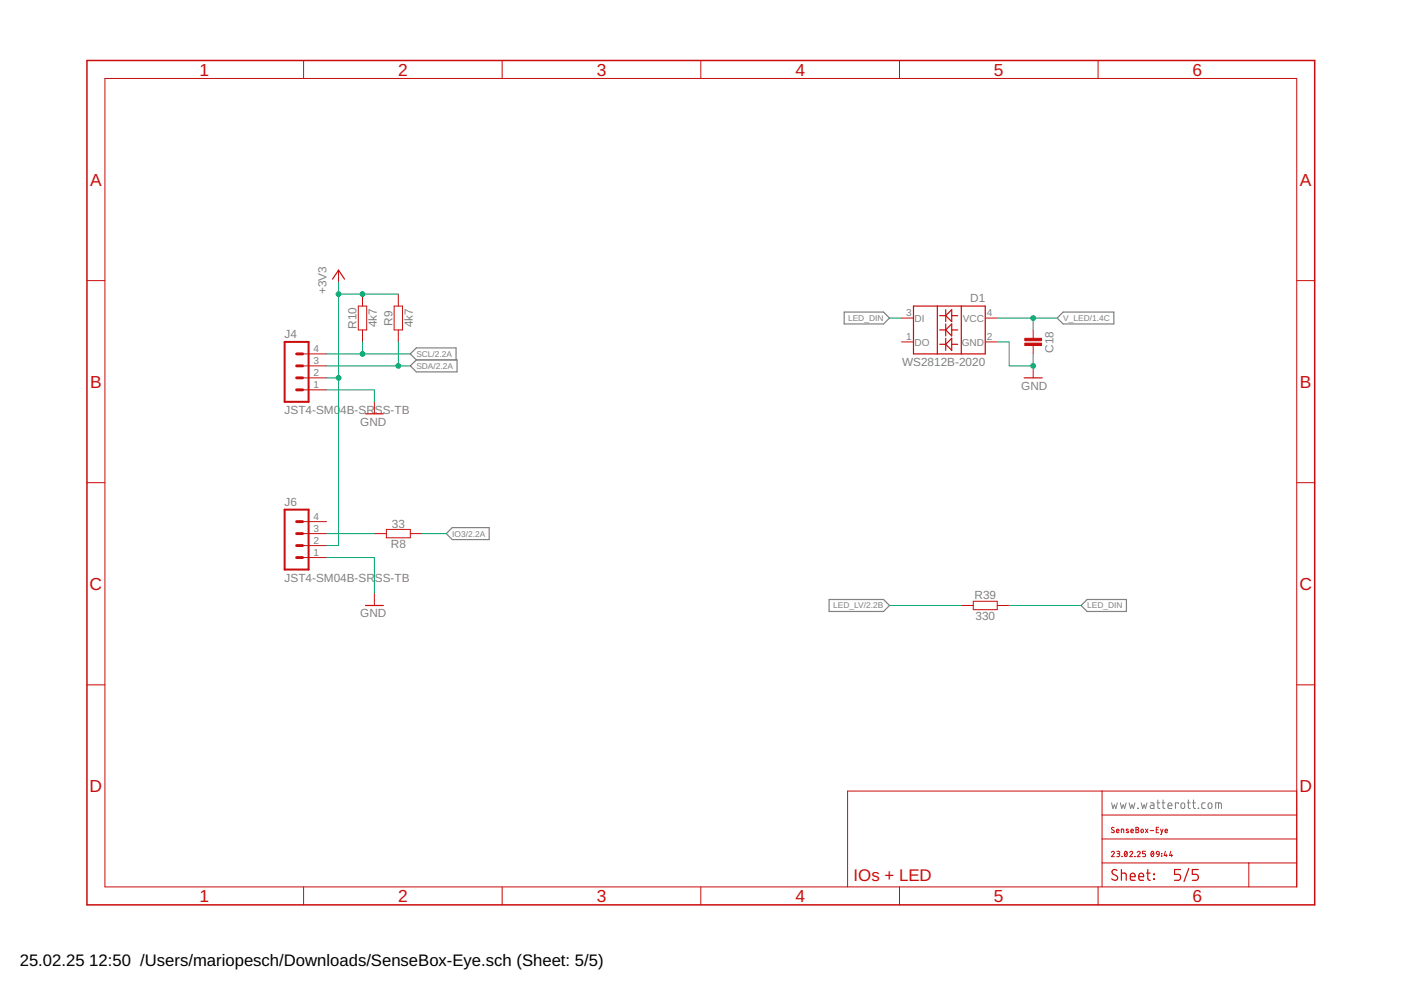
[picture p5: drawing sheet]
<svg xmlns="http://www.w3.org/2000/svg" width="297mm" height="210mm" viewBox="0 0 297 210" stroke-linecap="round" stroke-linejoin="round" font-family="sans-serif">
<g fill="none" stroke="#808080" stroke-width=".21">
<path d="M235.7 170.2l.3 1.2 .3-.8 .3 .8 .3-1.2M237.5 170.2l.3 1.2 .3-.8 .3 .8 .4-1.2M239.4 170.2l.3 1.2 .3-.8 .3 .8 .3-1.2M241.2 171.3l.1 .1zM242 170.2l.3 1.2 .3-.8 .3 .8 .3-1.2M243.9 170.2h.6l.1 .2 .1 1h-.5a.35 .35 0 0 1-.4-.3 .35 .35 0 0 1 .4-.4h.5M245.3 170.2h.6M245.5 169.6v1.7l.4 .1M246.4 170.2h.6M246.6 169.6v1.7l.4 .1M247.6 170.8h.9a.43 .43 0 0 0-.3-.6 .43 .43 0 0 0-.6 .4l.1 .7 .8 .1M249.8 170.4v-.2h-.6v1.2"/>
<path d="M250.5 170.3h.6l.1 .7a.4 .4 0 0 1-.4 .4 .4 .4 0 0 1-.4-.4zM251.8 170.2h.5M251.9 169.6l.1 1.7 .3 .1M252.9 170.2h.6M253 169.6v1.5l.2 .3h.3M254 171.3l.1 .1zM255.5 170.2h-.5l-.2 .3 .1 .8 .6 .1M256.3 170.3h.5l.2 .7a.41 .41 0 0 1-.4 .4 .41 .41 0 0 1-.5-.4zM257.7 171.4v-1.2l1.2 .1 .1 1.1M258.4 170.2v1.2"/>
</g>
<path d="M87 77.6l1.3-1.3h8.6v2.5h-8.6zM88.3 76.3l-1.3-1.3 1.3-1.2h8.4v2.5M179 66.2h8.3l1.3 1.2-1.3 1.3h-8.3zM225.4 66.2h10.8v2.5h-10.8l-1.3-1.3zM94.6 113.1l1.3-1.2h7.8v2.5h-7.8zM175.8 127.1h11.5l1.3 1.3-1.3 1.2h-11.5zM229.2 128.4l1.3-1.3h8.3v2.5h-8.3z" fill="none" stroke="#808080" stroke-width=".25"/>
<g fill="none" stroke="#c90d0c" stroke-width=".21">
<path d="M22.2 16.6h252.7v171.4h-252.7zM64.4 12.8v3.8M106.5 12.8v3.8M148.6 12.8v3.8M190.7 12.8v3.8M232.8 12.8v3.8M18.4 59.5h3.8M71.8 57.3v2.5M274.9 59.5h3.8M64.2 77.6h5M64.2 75h5M76 64.9h1.7v5.1h-1.7z"/>
<path d="M76.9 62.4v2.5M76.9 70v2.5M83.6 64.9h1.7v5.1h-1.7zM84.5 62.4v2.5M84.5 70v2.5M191.1 67.4h2.6M191.1 72.5h2.6M208.9 67.4h2.5M208.9 72.5h2.5M219.1 70v1.7M219.1 73.3v1.7M219.1 77.6v2.5"/>
<path d="M64.2 82.7h5M64.2 80.1h5M79.4 85.2v2.5M18.4 102.3h3.8M64.2 118.2h5M64.2 115.7h5M64.2 113.1h5M64.2 110.6h5M79.4 113.1h2.5M81.9 112.2h5.1v1.8h-5.1zM87 113.1h2.5M274.9 102.3h3.8"/>
<path d="M79.4 125.8v2.6M203.8 128.4h2.6M206.4 127.5h5v1.8h-5zM211.4 128.4h2.6M18.4 145.2h3.8M274.9 145.2h3.8M233.7 167.7v20.3M233.7 177.9h41.2M233.7 172.8h41.2M236.2 175.5a.28 .28 0 0 0-.4 0 .28 .28 0 0 0 0 .4l.3 .2a.29 .29 0 0 1 .1 .4 .29 .29 0 0 1-.5 0l-.1-.1M236.7 176.2h.5a.27 .27 0 0 0-.1-.4 .27 .27 0 0 0-.4 .2l.1 .5 .4 .1M237.7 176.6v-.8l.5 .1 .1 .7"/>
<path d="M239.2 175.9h-.4v.2l.5 .2-.1 .2h-.4M239.8 176.2h.5a.27 .27 0 0 0-.2-.4 .27 .27 0 0 0-.3 .2v.5l.5 .1M240.8 175.4h.5l.1 .2-.2 .3 .2 .3-.1 .3-.5 .1zM240.8 175.9h.4M242 175.9l.2-.1 .2 .2-.2 .6-.3-.2zM242.9 175.8l.5 .8M243.4 175.8l-.5 .8M243.8 176.1h.8M245.2 175.9h.3M245.7 175.4h-.5v1.2h.5M246.1 175.8l.2 .8M246.6 175.8l-.4 1.1h-.1"/>
<path d="M247 176.2h.5a.27 .27 0 0 0-.2-.4 .27 .27 0 0 0-.3 .2l.1 .5 .4 .1M274.9 167.7h-95.2v20.3M64.4 188v3.9M106.5 188v3.9M148.6 188v3.9M190.7 188v3.9M232.8 188v3.9M233.7 183h41.2M235.6 180.7a.32 .32 0 0 1 .5-.2 .32 .32 0 0 1 .1 .5l-.6 .6h.7M236.8 180.5h.5l.1 .2v.2l-.5 .1M237.1 181l.2 .1v.4l-.5 .1M237.8 181.6h.1"/>
<path d="M238.5 180.6l.1-.1a.57 .57 0 0 1 .4 .6 .57 .57 0 0 1-.4 .5l-.2-.5zM239 180.7l-.6 .7M239.5 180.7a.31 .31 0 0 1 .5-.2 .31 .31 0 0 1 .1 .5l-.6 .6h.7M240.6 181.6h.1M241.1 180.7a.32 .32 0 0 1 .5-.2 .32 .32 0 0 1 .1 .5l-.6 .6h.6M242.9 180.5h-.6v.5h.3a.32 .32 0 0 1 .3 .3 .32 .32 0 0 1-.3 .3h-.3M244.2 180.6v-.1a.58 .58 0 0 1 .4 .6 .58 .58 0 0 1-.4 .5l-.2-.5zM244.6 180.7l-.5 .7M245.3 180.6h.4l.1 .5h-.6zM245.8 181.1l-.2 .4-.3 .1M246.3 181.5h.1M246.3 181h.1"/>
<path d="M247.1 180.5l-.3 .9h.7M247.3 181.1v.5M248.2 180.5l-.2 .9h.6M248.4 181.1v.5M264.8 183v5"/>
</g>
<path d="M18.4 12.8h260.3v179.1h-260.3z" fill="none" stroke="#c90d0c" stroke-width=".32"/>
<g fill="none" stroke="#c90d0c" stroke-width=".25">
<path d="M70.5 59.2l1.3-1.9 1.2 1.9M193.7 64.9h15.2v10.1h-15.2zM198.7 64.9v10.1M199.2 70h1.3M199.2 73h1.3M199.2 66.9h1.3M200.5 66.9l1.3-1.2v2.5zM200.5 70l1.3-1.3v2.5zM200.5 73l1.3-1.3v2.6zM200.5 65.7v2.5M200.5 68.7v2.5M200.5 71.7v2.6"/>
<path d="M201.8 70h1.3M201.8 73h1.3M201.8 66.9h1.3M203.8 64.9v10.1M77.5 87.7h3.8M217.1 80.1h3.9M77.5 128.4h3.8M236.8 184.6a.57 .57 0 0 0-.8-.1 .57 .57 0 0 0 0 .8l.7 .4a.57 .57 0 0 1 .1 .9 .57 .57 0 0 1-.9-.1l-.2-.2M237.8 185.1h.7l.3 .3v1.2M237.8 184.4v2.2M239.6 185.9h1.1a.53 .53 0 0 0-.4-.8 .53 .53 0 0 0-.7 .5l.2 .9 .9 .1M241.4 185.9h1.1a.53 .53 0 0 0-.4-.8 .53 .53 0 0 0-.7 .5l.2 .9 .9 .1"/>
<path d="M243.1 185.1h.8M243.4 184.4v1.9l.2 .3h.3M244.6 185.3l.2 .1zM244.6 186.3l.2 .2zM250.3 184.4h-1.3v1h.8a.65 .65 0 0 1 .5 .6 .65 .65 0 0 1-.5 .6h-.8M252.1 184.1l-1.1 2.8M254.1 184.4h-1.3v1h.8a.65 .65 0 0 1 .5 .6 .65 .65 0 0 1-.5 .6h-.8"/>
</g>
<path d="M60.3 72.5h5.1v12.7h-5.1zM60.3 108.1h5.1v12.7h-5.1z" fill="none" stroke="#c90d0c" stroke-width=".42"/>
<path d="M62.9 77.6h1.3M62.9 75h1.3M62.9 80.1h1.3M62.9 82.7h1.3M62.9 113.1h1.3M62.9 115.7h1.3M62.9 118.2h1.3M62.9 110.6h1.3" fill="none" stroke="#c90d0c" stroke-width=".61"/>
<g fill="#c90d0c" stroke="#c90d0c" stroke-width=".21">
<path d="M217.3 71.7h3.5v.5h-3.5z"/>
<path d="M217.3 72.7h3.5v.6h-3.5z"/>
</g>
<g fill="none" stroke="#0dab76" stroke-width=".21">
<path d="M71.8 59.8v55.9h-2.6M69.2 77.6h17.8M69.2 75h17.8M71.8 62.4h12.7M76.9 72.5v2.5M84.5 72.5v5.1M188.6 67.4h2.5M211.4 67.4h12.7M211.4 72.5h2.6v5.1h5.1v-2.6M219.1 67.4v2.6M69.2 82.7h10.2v2.5M69.2 80.1h2.6"/>
<path d="M69.2 118.2h10.2v7.6M69.2 113.1h10.2M89.5 113.1h5.1M188.6 128.4h15.2M214 128.4h15.2"/>
</g>
<g fill="#0dab76" stroke="#0dab76" stroke-width=".21">
<circle cx="219.1" cy="67.4" r=".51"/>
<circle cx="219.1" cy="77.6" r=".51"/>
<circle cx="76.9" cy="62.4" r=".51"/>
<circle cx="71.8" cy="62.4" r=".51"/>
<circle cx="71.8" cy="80.1" r=".51"/>
<circle cx="84.5" cy="77.6" r=".51"/>
<circle cx="76.9" cy="75" r=".51"/>
</g>
<g font-size="3.7" fill="#c90d0c">
<text x="42.3" y="16">1</text>
<text x="84.4" y="16">2</text>
<text x="126.5" y="16">3</text>
<text x="168.6" y="16">4</text>
<text x="210.7" y="16">5</text>
<text x="252.9" y="16">6</text>
<text x="19.1" y="39.4">A</text>
<text x="275.6" y="39.4">A</text>
<text x="19.1" y="82.2">B</text>
<text x="275.6" y="82.2">B</text>
<text x="19" y="125.1">C</text>
<text x="275.5" y="125.1">C</text>
<text x="19" y="167.9">D</text>
<text x="275.5" y="167.9">D</text>
<text x="42.3" y="191.2">1</text>
<text x="84.4" y="191.2">2</text>
<text x="126.5" y="191.2">3</text>
<text x="168.6" y="191.2">4</text>
<text x="210.7" y="191.2">5</text>
<text x="252.9" y="191.2">6</text>
</g>
<text font-size="3.6" fill="#c90d0c" x="181" y="186.8">IOs + LED</text>
<g font-size="3.5">
<text x="4.2" y="204.7">25.02.25</text>
<text x="18.9" y="204.7">12:50 /Users/mariopesch/Downloads/SenseBox-Eye.sch (Sheet: 5/5)</text>
</g>
<g font-size="2.5" fill="#808080">
<text x="69.2" y="62.3" transform="rotate(-90 69.2 62.3)">+3V3</text>
<text x="205.7" y="64.1">D1</text>
<text x="60.3" y="71.7">J4</text>
<text x="75.6" y="69.7" transform="rotate(-90 75.6 69.7)">R10</text>
<text x="79.9" y="69.4" transform="rotate(-90 79.9 69.4)">4k7</text>
<text x="83.2" y="69" transform="rotate(-90 83.2 69)">R9</text>
<text x="87.5" y="69.4" transform="rotate(-90 87.5 69.4)">4k7</text>
<text x="191.3" y="77.6">WS2812B-2020</text>
<text x="223.4" y="74.8" transform="rotate(-90 223.4 74.8)">C18</text>
<text x="216.5" y="82.7">GND</text>
<text x="60.3" y="87.7">JST4-SM0</text>
<text x="72.1" y="87.7">4B-SRSS-TB</text>
<text x="76.4" y="90.3">GND</text>
<text x="60.3" y="107.3">J6</text>
<text x="83.1" y="111.9">33</text>
<text x="82.9" y="116.2">R8</text>
<text x="60.3" y="123.3">JST4-SM04B-SR</text>
<text x="79.5" y="123.3">SS-TB</text>
<text x="76.4" y="130.9">GND</text>
<text x="206.6" y="127.1">R39</text>
<text x="206.8" y="131.4">330</text>
</g>
<g font-size="2.1" fill="#808080">
<text x="192.1" y="67.1">3</text>
<text x="193.9" y="68.2">DI</text>
<text x="204.1" y="68.2">VCC</text>
<text x="209.3" y="67.1">4</text>
<text x="66.5" y="77.2">3</text>
<text x="66.5" y="74.7">4</text>
<text x="192.1" y="72.1">1</text>
<text x="193.9" y="73.3">DO</text>
<text x="203.9" y="73.3">GND</text>
<text x="209.3" y="72.1">2</text>
<text x="66.5" y="82.3">1</text>
<text x="66.5" y="79.8">2</text>
<text x="66.5" y="112.8">3</text>
<text x="66.5" y="110.2">4</text>
<text x="66.5" y="117.9">1</text>
<text x="66.5" y="115.3">2</text>
</g>
<g font-size="1.8" fill="#808080">
<text x="179.8" y="68.1">LED_DIN</text>
<text x="225.4" y="68.1">V_LED/1.4C</text>
<text x="88.3" y="75.7">SCL/2.2A</text>
<text x="88.3" y="78.2">SDA/2.2A</text>
<text x="95.9" y="113.8">IO3/2.2A</text>
<text x="176.7" y="129">LED_LV/2.2B</text>
<text x="230.5" y="129">LED_DIN</text>
</g>
</svg>
